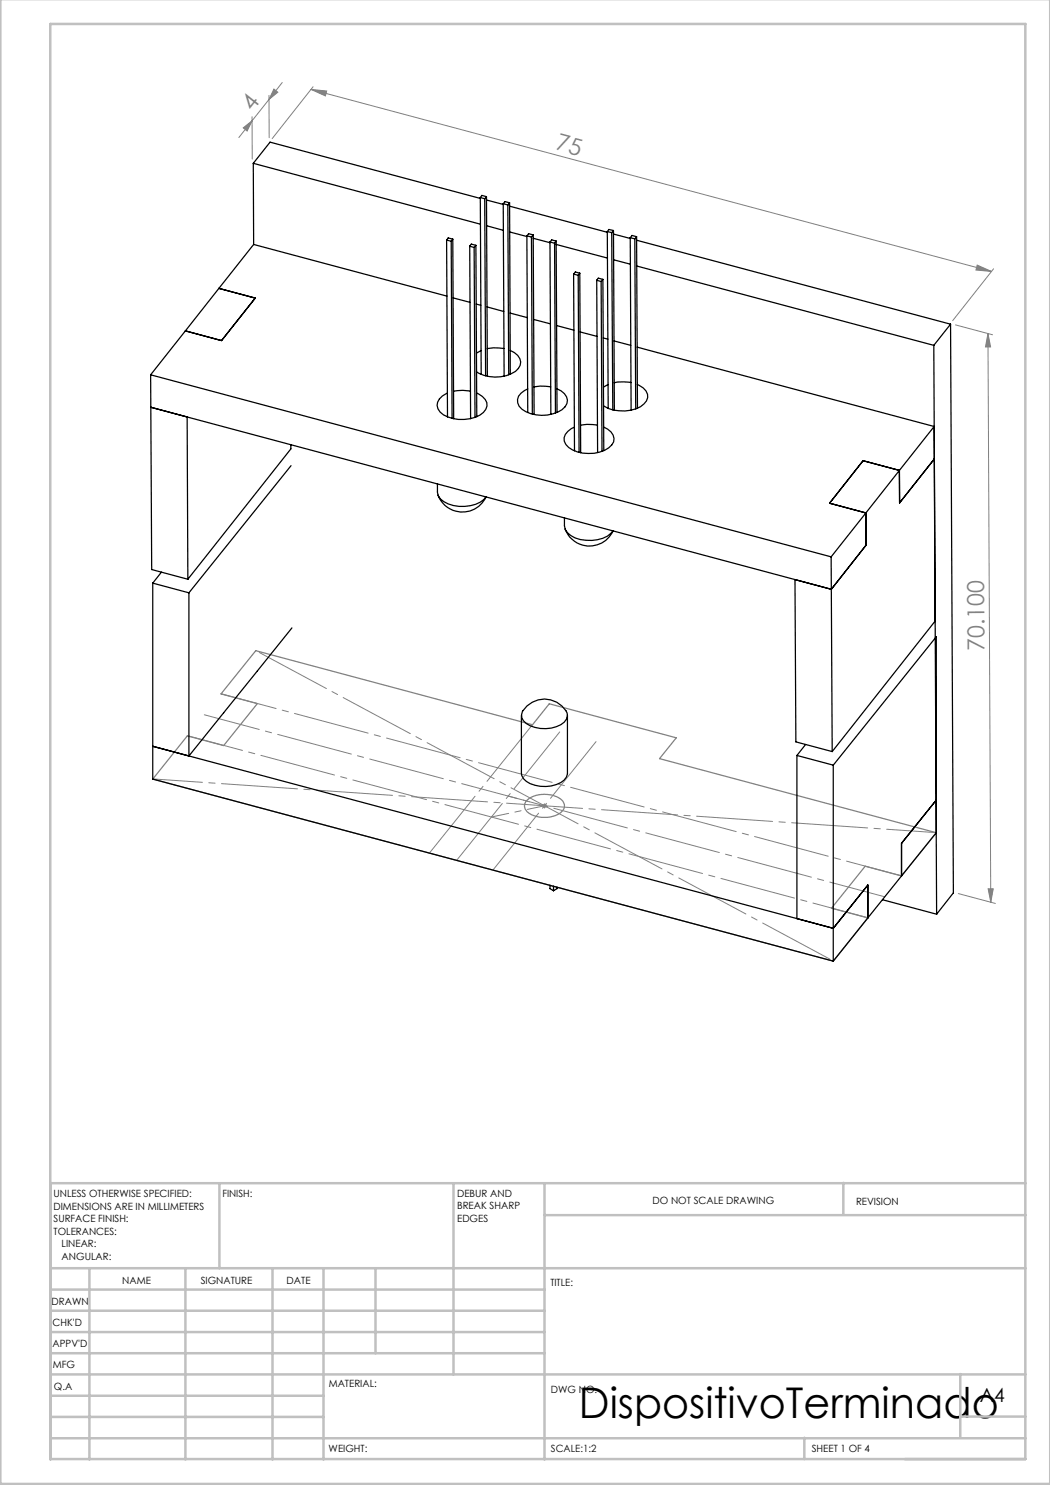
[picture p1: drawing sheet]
<svg xmlns="http://www.w3.org/2000/svg" width="210mm" height="297mm" viewBox="0 0 210 297" stroke-linecap="round" stroke-linejoin="round" font-family="sans-serif">
<g fill="none" stroke="#808080" stroke-width=".2">
<path d="M53.8 19.1v8.4M53.8 19.9l-6 7.6M54.8 17.8l.8 .6-1.8 1.5zM56.4 16.5l-2.6 3.4M62.2 17.9l3.1 .3-.2 1zM62.2 17.9l136.1 36.4M62.6 17.4l-8.2 10.3M48.6 25.6l1.8-1.4-1 2zM50.4 23.4v8.4M195.4 53l2.9 1.3-3.1-.3zM198.7 53.8l-8.2 10.3M191.1 65l7.4 2"/>
<path d="M197.6 66.7l.6 113.7M197.6 66.7l.5 2.7h-1zM108.4 161.2h1M108.5 160.8l.8 .7M108.9 160.7v1M109.3 160.8l-.8 .7M191.7 178.7l7.4 2M197.6 177.8h1l-.4 2.6z"/>
</g>
<path d="M51.2 130.1l55.3 14.9 3.4-4.2 25.4 6.8-3.4 4.1 55.4 14.8-7 8.7-7.3-2-6.7 8.4 7.3 2-6.9 8.6-136.1-36.4 6.9-8.6 7.2 1.9 6.8-8.4-7.3-1.9zM105.4 160.1a5.6 5.6 0 0 1 7.1 .1 1.73 1.73 0 0 1-1 2.7 5.7 5.7 0 0 1-6.2-.8l-.1-.1a1.48 1.48 0 0 1 .2-1.9z" fill="none" stroke="#808080" stroke-width=".25"/>
<g fill="none" stroke="#c0c0c0" stroke-width=".5">
<path d="M.1 -.1v296.9h209.9v-296.9M10.1 4.8h195v287h-195zM43.9 236.6v17M90.7 236.6v38.3M108.9 236.6v55.3M168.7 236.6v6.3M205.1 236.6h-195v55.3M10.1 253.6h195M10.1 257.9h98.8M17.9 253.6v38.3M37.1 253.6v38.3M54.5 253.6v38.3"/>
<path d="M64.7 253.6v38.3M75.1 253.6v17M108.9 243h96.2M10.1 270.6h98.8M10.1 266.4h98.8M10.1 262.1h98.8M10.1 279.1h54.6M10.1 274.9h195M192.1 274.8v12.7M10.1 287.7h195M10.1 283.4h54.6M160.9 287.5v4.3"/>
<path d="M192.1 283.3h13"/>
</g>
<path d="M30.6 155.8l156.7 10.7" fill="none" stroke="#808080" stroke-width=".2" stroke-dasharray="15.2 1.3 1.3 1.3" stroke-dashoffset="5.3"/>
<path d="M51.2 130.1l115.5 62.1" fill="none" stroke="#808080" stroke-width=".2" stroke-dasharray="15.2 1.3 1.3 1.3" stroke-dashoffset="-.8"/>
<path d="M108.9 161.2l-7.3-2" fill="none" stroke="#808080" stroke-width=".2" stroke-dasharray="15.2 1.3 1.3 1.3" stroke-dashoffset="13.4"/>
<path d="M85.9 170.6l20.6-25.7M91.3 172l20.7-25.6M98.6 174l20.6-25.7" fill="none" stroke="#808080" stroke-width=".2" stroke-dasharray="15.2 1.3 1.3 1.3" stroke-dashoffset=".7"/>
<path d="M177 179.4l-136.1-36.4M180.3 175.2l-136.1-36.4M173.6 183.6l-136.1-36.5" fill="none" stroke="#808080" stroke-width=".2" stroke-dasharray="15.2 1.3 1.3 1.3" stroke-dashoffset="3.9"/>
<path d="M108.9 161.2l-10.6 2.2" fill="none" stroke="#808080" stroke-width=".2" stroke-dasharray="15.2 1.3 1.3 1.3" stroke-dashoffset="11.7"/>
<g fill="#808080">
<path d="M195.4 53l2.9 1.3-3.1-.3zM62.2 17.9l3.1 .3-.2 1z"/>
<path d="M48.6 25.6l1.8-1.4-1 2zM54.8 17.8l.8 .6-1.8 1.5z"/>
<path d="M197.6 177.8h1l-.4 2.6zM197.6 66.7l.5 2.7h-1z"/>
</g>
<g fill="none" stroke="#000" stroke-width=".25">
<path d="M50.7 32.7v16.2M50.7 32.7l45.4 12.1M50.7 32.7l3.3-4.3 42.1 11.3M96.1 39.5l.8 .3M96.1 39.5l.1 35.4M96.9 39.8l.2 35.4M97.3 39.3l-.4 .5M97.3 39.3l.2 35.9M97.3 39.3l-.9-.2-.3 .4M43.8 57.7l-13.7 17.3M43.8 57.7l7.2 1.9-6.7 8.5-7.2-1.9M50.7 48.9l-6.9 8.8"/>
<path d="M50.7 48.9l38.7 10.3M89.3 48l.9 .3M89.3 48l.2 35.4M90.2 48.3l.2 35.4M90.6 47.8l-1-.2-.3 .4M90.6 47.8l-.4 .5M90.6 47.8l.1 35.9M90.6 59.6l3.4 .9M93.9 49.2l.9 .3M93.9 49.2l.2 34.5M94.8 49.5l.2 34M95.2 49.1l-.9-.3-.4 .4"/>
<path d="M95.2 49.1l-.4 .4M95.2 49.1l.2 34.3M97.3 40l3.3 .9M97.3 45.2l3.4 .9M100.6 40.7l1 .3M100.6 40.7l.2 34.5M101.6 41l.1 34M101.9 40.6l-.9-.3-.4 .4M101.9 40.6l-.3 .4M101.9 40.6l.2 34.3M101.9 46.4l3.5 .9M101.9 41.2l19.6 5.3"/>
<path d="M105.4 47.2l.9 .2M105.4 47.2l.2 35.3M106.3 47.4l.2 35.4M106.6 47l-.3 .4M106.6 47l.2 35.9M106.6 47l-.9-.3-.3 .5M106.6 47.7l3.4 .8M110 48.4l.9 .2M110 48.4l.2 34.5M110.9 48.6l.2 34M111.2 48.2l-.9-.2-.3 .4M111.2 48.2l-.3 .4"/>
<path d="M111.2 48.2l.2 34.3M111.2 48.9l10.3 2.7M114.7 54.8l.2 35.4M114.7 54.8l.9 .3M115.6 55.1l.2 35.4M116 54.6l-.4 .5M116 54.6l.1 36M116 54.6l-.9-.2-.4 .4M119.3 56.1l.9 .2M119.3 56.1l.2 34.4M120.2 56.3l.2 34M120.6 55.9l-.9-.3-.4 .5"/>
<path d="M120.6 55.9l-.4 .4M120.6 55.9l.2 34.2M121.5 46.3l.1 35.4M121.5 46.3l.8 .2M122.3 46.5l.3 35.5M122.7 46.1l-.9-.2-.3 .4M122.7 46.1l-.4 .4M122.7 46.1l.2 36M122.7 46.8l3.3 .9M122.7 52l3.4 .8M126 47.6l1 .2M126 47.6l.2 34.4"/>
<path d="M127 47.8l.1 34M127.3 47.3l-.9-.2-.4 .5M127.3 47.3l-.3 .5M127.3 47.3l.2 34.3M127.3 53.2l59.5 15.9M127.3 48l62.8 16.8M30.1 75l136.1 36.4M30.1 75l.2 38.9 7.3 1.9M90.7 78.2a8 8 0 0 1 3.4 0M95.2 60.8l1 .3M95.3 78.6a2.46 2.46 0 0 1 1.9 3.3 5.9 5.9 0 0 1-5.5 2 5.2 5.2 0 0 1-4.1-2.1 2.56 2.56 0 0 1 1.9-3.2M96.2 70.1l-.9 .5"/>
<path d="M97.4 61.4l3.4 .9M100.8 69.7a8.2 8.2 0 0 0-3.4 0M102 62.6l3.5 .9M102.1 70.1a2.65 2.65 0 0 1 1.9 3 3.8 3.8 0 0 1-2.8 2 7.6 7.6 0 0 1-5.9-.7M106.7 63.9l3.4 .9M110.1 77.4a8.1 8.1 0 0 0-3.3 0M111.3 65.1l3.5 .9M111.4 77.7a2.63 2.63 0 0 1 2 3 3.8 3.8 0 0 1-2.8 2.1 6.8 6.8 0 0 1-6.8-1.6 2.13 2.13 0 0 1 1.1-3.1l.7-.3M116 66.4l3.4 .9M120.6 67.6l1 .2M121.6 76.9l-.9 .5M122.8 68.2l3.4 .9"/>
<path d="M126.2 76.5a9.1 9.1 0 0 0-3.4 0M127.4 69.4l59.4 15.9M127.5 76.9a2.43 2.43 0 0 1 1.8 3.3 5.8 5.8 0 0 1-5.5 2 5.6 5.6 0 0 1-3.1-1M186.8 69.1l.5 113.7M190.1 64.8l.6 113.8-3.4 4.2M190.1 64.8l-3.3 4.3M58.2 88.9v.9l-20.6 26M58.2 93.1l-20.4 25.5M87.5 96.8a3.1 3.1 0 0 0 2.1 4 7.6 7.6 0 0 0 7.2-.9l.4-.5M87.6 99a5.2 5.2 0 0 0 4.7 3.4 5.2 5.2 0 0 0 4.9-3M119.5 85a8.1 8.1 0 0 0-3.4 .1M120.7 85.4a2.71 2.71 0 0 1 2 3 5.2 5.2 0 0 1-5 2.3 4.8 4.8 0 0 1-4.8-2.5 2.56 2.56 0 0 1 2-2.8"/>
<path d="M186.8 85.3l-20.6 26.1M186.8 85.3l.1 6.5M186.9 91.8l-7 8.8v-6.5l-7.3-2-6.7 8.5 7.3 2v6.5l-6.9 8.8M186.9 91.8l.1 32.4-20.6 26.1M30.6 116.6v39.2l136.1 36.4M30.6 116.6l7.2 2M32.3 114.4l-1.7 2.2M37.6 115.8l-.2-32.4-7.2-1.9 136.1 36.4M37.8 118.6v32.6M112.9 103.6a3.8 3.8 0 0 0 .6 3 6.9 6.9 0 0 0 7 1.1l1-.5 1.1-1M113 105.8a5.2 5.2 0 0 0 4.7 3.4 5.2 5.2 0 0 0 4.9-3M166.2 111.4l.2 38.9"/>
<path d="M166.3 117.9l-7.3-2 .2 32.5 7.2 1.9M58.4 125.6l-20.6 25.6M37.8 151.2l-7.2-1.9 136.1 36.4M104.3 143.1v11.6a2.54 2.54 0 0 0 1.7 2 6.9 6.9 0 0 0 6.8-.7l.5-.6 .2-.6v-11.7M105.4 141.2a5.1 5.1 0 0 1 8 1.4 2.11 2.11 0 0 1-1.3 2.4 6.6 6.6 0 0 1-7.4-.8 1.7 1.7 0 0 1-.1-2.1zM159.4 151.1l7.3 1.9M159.4 151.1v32.6l7.3 2M161.1 148.9l-1.7 2.2M166.7 153l20.6-25.7v39.2l-13.7 17.1M166.7 153v39.2M110 177.1v.6l.7 .4M110.7 177.2v.9"/>
<path d="M111.4 177.4v.3l-.7 .4M176.5 179.9l10.8 2.9M187.3 160l-7 8.7v6.5M173.6 183.6v-6.6l-6.9 8.7M173.6 183.6l-6.9 8.6"/>
</g>
<text font-size="8.5" x="115.8" y="283.5">DispositivoTerminado</text>
<g font-size="4.7" fill="#808080">
<text x="50.5" y="22.4" transform="rotate(-52 50.5 22.4)">4</text>
<text x="110.9" y="29.9" transform="rotate(15 110.9 29.9)">75</text>
<text x="196.9" y="130.2" transform="rotate(-90 196.9 130.2)">70.100</text>
</g>
<text font-size="3.9" x="196" y="280.4">A4</text>
<g font-size="2">
<text x="10.7" y="239.5">UNLESS OTHERWISE SPECIFIED:</text>
<text x="44.5" y="239.5">FINISH:</text>
<text x="91.4" y="239.4">DEBUR AND</text>
<text x="10.7" y="242">DIMENSIONS ARE IN MILLIMETERS</text>
<text x="10.7" y="244.5">SURFACE FINISH:</text>
<text x="91.4" y="241.9">BREAK SHARP</text>
<text x="91.4" y="244.4">EDGES</text>
<text x="130.5" y="240.8">DO NOT SCALE DRAWING</text>
<text x="171.2" y="241">REVISION</text>
<text x="10.7" y="247">TOLERANCES:</text>
<text x="12.3" y="249.5">LINEAR:</text>
<text x="12.3" y="252">ANGULAR:</text>
<text x="24.4" y="256.9">NAME</text>
<text x="40.1" y="256.8">SIGNATURE</text>
<text x="57.3" y="256.8">DATE</text>
<text x="110.1" y="257.1">TITLE:</text>
<text x="10.3" y="260.9">DRAWN</text>
<text x="10.5" y="269.3">APPV'D</text>
<text x="10.5" y="265.2">CHK'D</text>
<text x="10.6" y="273.6">MFG</text>
<text x="10.8" y="278">Q.A</text>
<text x="65.8" y="277.4">MATERIAL:</text>
<text x="110.2" y="278.5">DWG NO.</text>
<text x="65.7" y="290.4">WEIGHT:</text>
<text x="110.2" y="290.5">SCALE:1:2</text>
<text x="162.4" y="290.4">SHEET 1 OF 4</text>
</g>
</svg>
